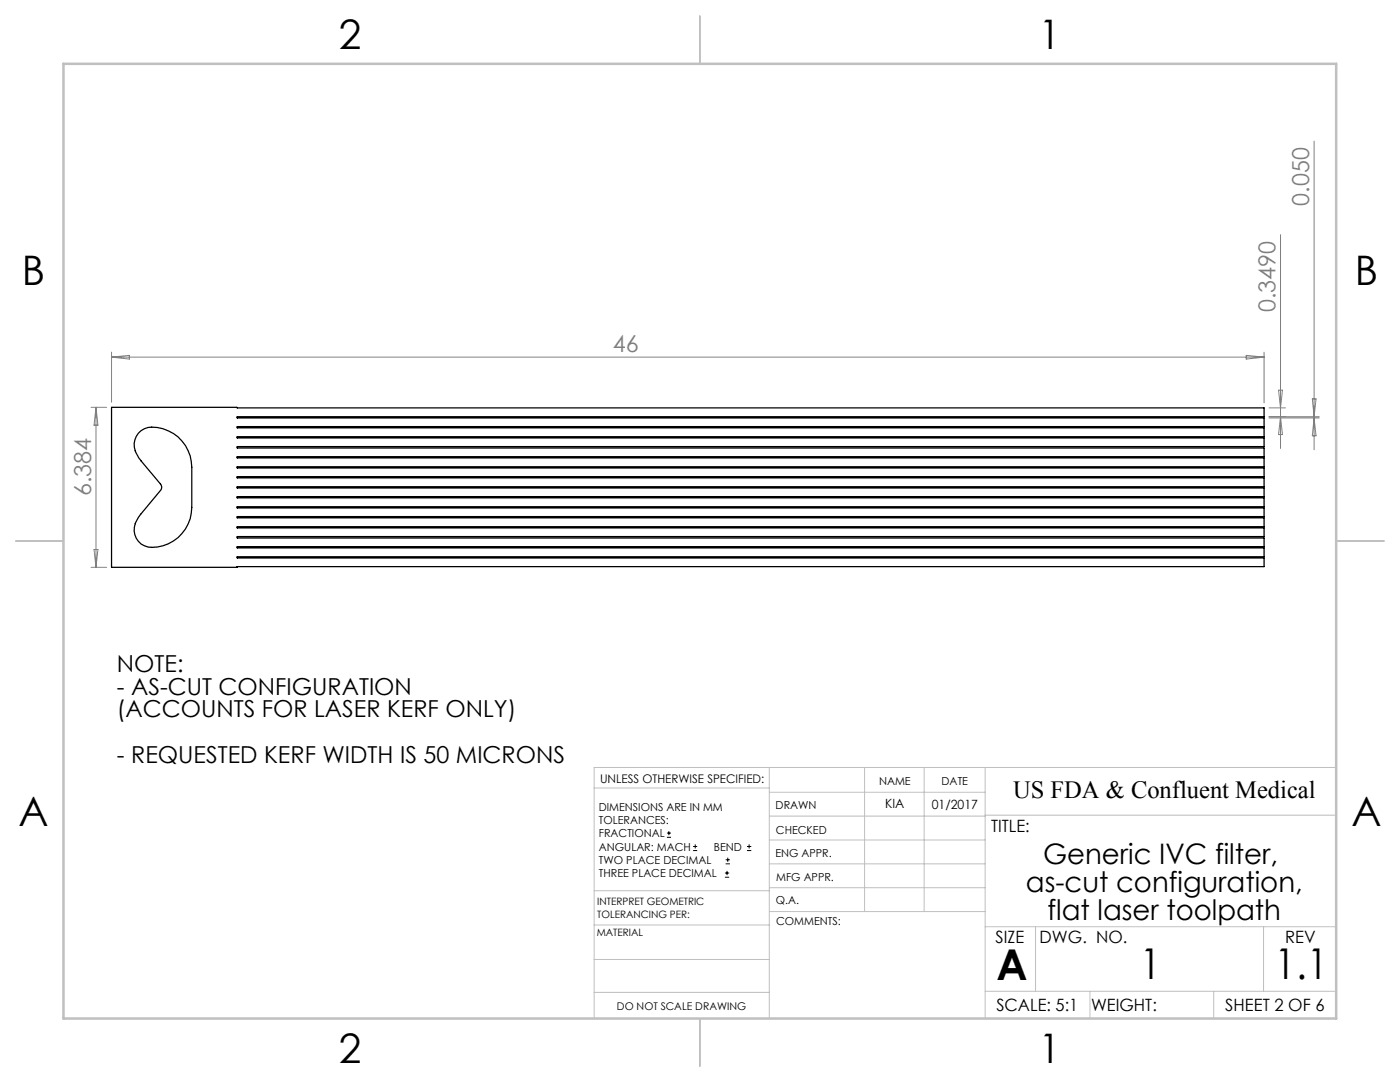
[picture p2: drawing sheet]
<svg xmlns="http://www.w3.org/2000/svg" width="279mm" height="216mm" viewBox="0 0 279 216" stroke-linecap="round" stroke-linejoin="round" font-family="sans-serif">
<g fill="none" stroke="#000" stroke-width=".2">
<path d="M133.1 167.1h.8M133.1 166.2h.8M133.5 165.8v.9M138.3 169.7h.8M138.3 168.9h.8M138.7 168.5v.8M144.7 175h.8M144.7 174.2h.8M144.8 172.4h.9M144.8 171.6h.9M145.1 173.8v.8M145.2 171.1v.9"/>
<path d="M149.1 169.7h.8M149.1 168.9h.8M149.5 168.5v.8"/>
</g>
<g fill="none" stroke="#c0c0c0" stroke-width=".2">
<path d="M118.6 157.2h34.9M153.5 153.1v50.1M153.5 158.1h43.1M172.5 153.1v28.8M184.4 153.1v28.8M196.6 153.1v50.1M266.7 153.1h-148.1v50.1M118.6 177.7h35M153.5 167.6h43.1M153.5 162.8h43.1M153.5 172.4h43.1M153.5 177.1h43.1"/>
<path d="M196.6 162.7h70.1M118.6 198h34.9M118.6 191.5h34.9M118.6 184.6h35M153.6 181.9h43M196.6 197.8h70.1M196.6 184.9h70.1M206.7 184.9v12.9M217.5 197.8v5.4M242.2 197.8v5.4M252.2 184.9v12.9"/>
</g>
<path d="M139.7 3.2v9.5M3.1 107.9h9.6M266.7 107.9h9.5M139.7 203.2v9.6" fill="none" stroke="#c0c0c0" stroke-width=".25"/>
<path d="M12.7 12.7h254v190.5h-254z" fill="none" stroke="#c0c0c0" stroke-width=".5"/>
<g fill="none" stroke="#808080" stroke-width=".2">
<path d="M262.3 28.2v61.5M255.6 46.8v42.7M22.3 70.3v10M22.3 71.3h230M22.3 71.3l3.5-.4v.7zM248.7 70.9l3.6 .4-3.6 .3zM252.3 70.3v10.1M255.2 77.9h.7l-.3 3.5zM261.9 79.6h.7l-.3 3.5zM18.2 81.3h3.1M19.2 81.3v31.9M19.2 81.3l.3 3.5h-.7z"/>
<path d="M253.3 83.1h10M253.3 83.4h10M253.3 81.4h3.2M255.6 83.1l.3 3.6h-.7zM262.3 83.4l.3 3.6h-.7zM18.2 113.2h3.1M18.8 109.6h.7l-.3 3.6z"/>
</g>
<path d="M22.3 81.3l230 .1v1.7l-205 .1v.2h205v1.7h-204.9l-.1 .1v.2h205v1.7l-205 .1v.2h205v1.7h-204.9l-.1 .1 .1 .2h204.9v1.7l-205 .1v.2h205v1.7l-205 .1 .1 .2h204.9v1.7l-205 .1v.2h205v1.7l-205 .1v.2h205v1.7l-205 .1v.1h205v1.8l-205 .1v.2h205v1.7h-204.9l-.1 .1v.1h205v1.8l-205 .1v.1h205v1.8h-204.9l-.1 .1 .1 .2h204.9v1.7h-205v.2h205v1.8l-205 .1 .1 .1h204.9v1.8h-205v.1h-25zM27.6 86.4a3.8 3.8 0 0 1 3.8-1.1 8 8 0 0 1 6.9 7.9v8a7.9 7.9 0 0 1-8.8 7.9 3.8 3.8 0 0 1-1.7-6.2l4.2-5a.94 .94 0 0 0 0-1.3l-4-4.8a4.8 4.8 0 0 1-1.1-4z" fill="none" stroke="#000" stroke-width=".25"/>
<g font-size="8.5">
<text x="198.9" y="195.5">A</text>
<text x="227.5" y="195.4">1</text>
<text x="254.4" y="195.4">1.1</text>
</g>
<g font-size="8.1">
<text x="67.6" y="9.7">2</text>
<text x="207.3" y="9.7">1</text>
<text x="4.4" y="57">B</text>
<text x="270.4" y="57">B</text>
<text x="3.7" y="164.9">A</text>
<text x="269.7" y="164.9">A</text>
<text x="67.6" y="212.2">2</text>
<text x="207.3" y="212.2">1</text>
</g>
<g font-size="5.6">
<text x="208.2" y="172.3">Generic IVC filter,</text>
<text x="204.7" y="178">as-cut configuration,</text>
<text x="209.1" y="183.6">flat laser toolpath</text>
</g>
<text font-size="4.9" x="202.2" y="159.3">US FDA &amp; Confluent Medical</text>
<g font-size="4.7" fill="#808080">
<text x="261.3" y="41.1" transform="rotate(-90 261.3 41.1)">0.050</text>
<text x="254.5" y="62.3" transform="rotate(-90 254.5 62.3)">0.3490</text>
<text x="122.3" y="70.2">46</text>
<text x="18.2" y="99" transform="rotate(-90 18.2 99)">6.384</text>
</g>
<g font-size="4.7">
<text x="23.3" y="134.1">NOTE:</text>
<text x="23.3" y="138.6">- AS-CUT CONFIGURATION</text>
<text x="23.3" y="143.1">(ACCOUNTS FOR LASER KERF ONLY)</text>
<text x="23.3" y="152.2">- REQUESTED KERF WIDTH IS 50 MICRONS</text>
</g>
<g font-size="3.4">
<text x="197.8" y="166">TITLE:</text>
<text x="198.7" y="188.1">SIZE</text>
<text x="207.5" y="188.1">DWG. NO.</text>
<text x="256.5" y="188.2">REV</text>
<text x="198.8" y="201.7">SCALE: 5:1</text>
<text x="217.7" y="201.8">WEIGHT:</text>
<text x="244.5" y="201.7">SHEET 2 OF 6</text>
</g>
<g font-size="2.5">
<text x="176.7" y="161.3">KIA</text>
<text x="186" y="161.4">01/2017</text>
</g>
<text font-size="2.4" x="119.8" y="156.2">UNLESS OTHERWISE SPECIFIED:</text>
<g font-size="2.2">
<text x="119.5" y="161.8">DIMENSIONS ARE IN MM</text>
<text x="154.8" y="161.4">DRAWN</text>
<text x="175.4" y="156.6">NAME</text>
<text x="187.9" y="156.7">DATE</text>
<text x="119.5" y="164.4">TOLERANCES:</text>
<text x="119.5" y="167.1">FRACTIONAL</text>
<text x="154.9" y="166.3">CHECKED</text>
<text x="119.5" y="169.7">ANGULAR: MACH</text>
<text x="119.5" y="172.4">TWO PLACE DECIMAL</text>
<text x="142.5" y="169.7">BEND</text>
<text x="154.8" y="171">ENG APPR.</text>
<text x="119.5" y="175">THREE PLACE DECIMAL</text>
<text x="154.9" y="175.7">MFG APPR.</text>
<text x="154.9" y="180.4">Q.A.</text>
<text x="154.9" y="184.6">COMMENTS:</text>
</g>
<text font-size="2.1" x="123.1" y="201.6">DO NOT SCALE DRAWING</text>
<g font-size="2">
<text x="119.2" y="180.6">INTERPRET GEOMETRIC</text>
<text x="119.2" y="183.1">TOLERANCING PER:</text>
<text x="119.1" y="186.7">MATERIAL</text>
</g>
</svg>
